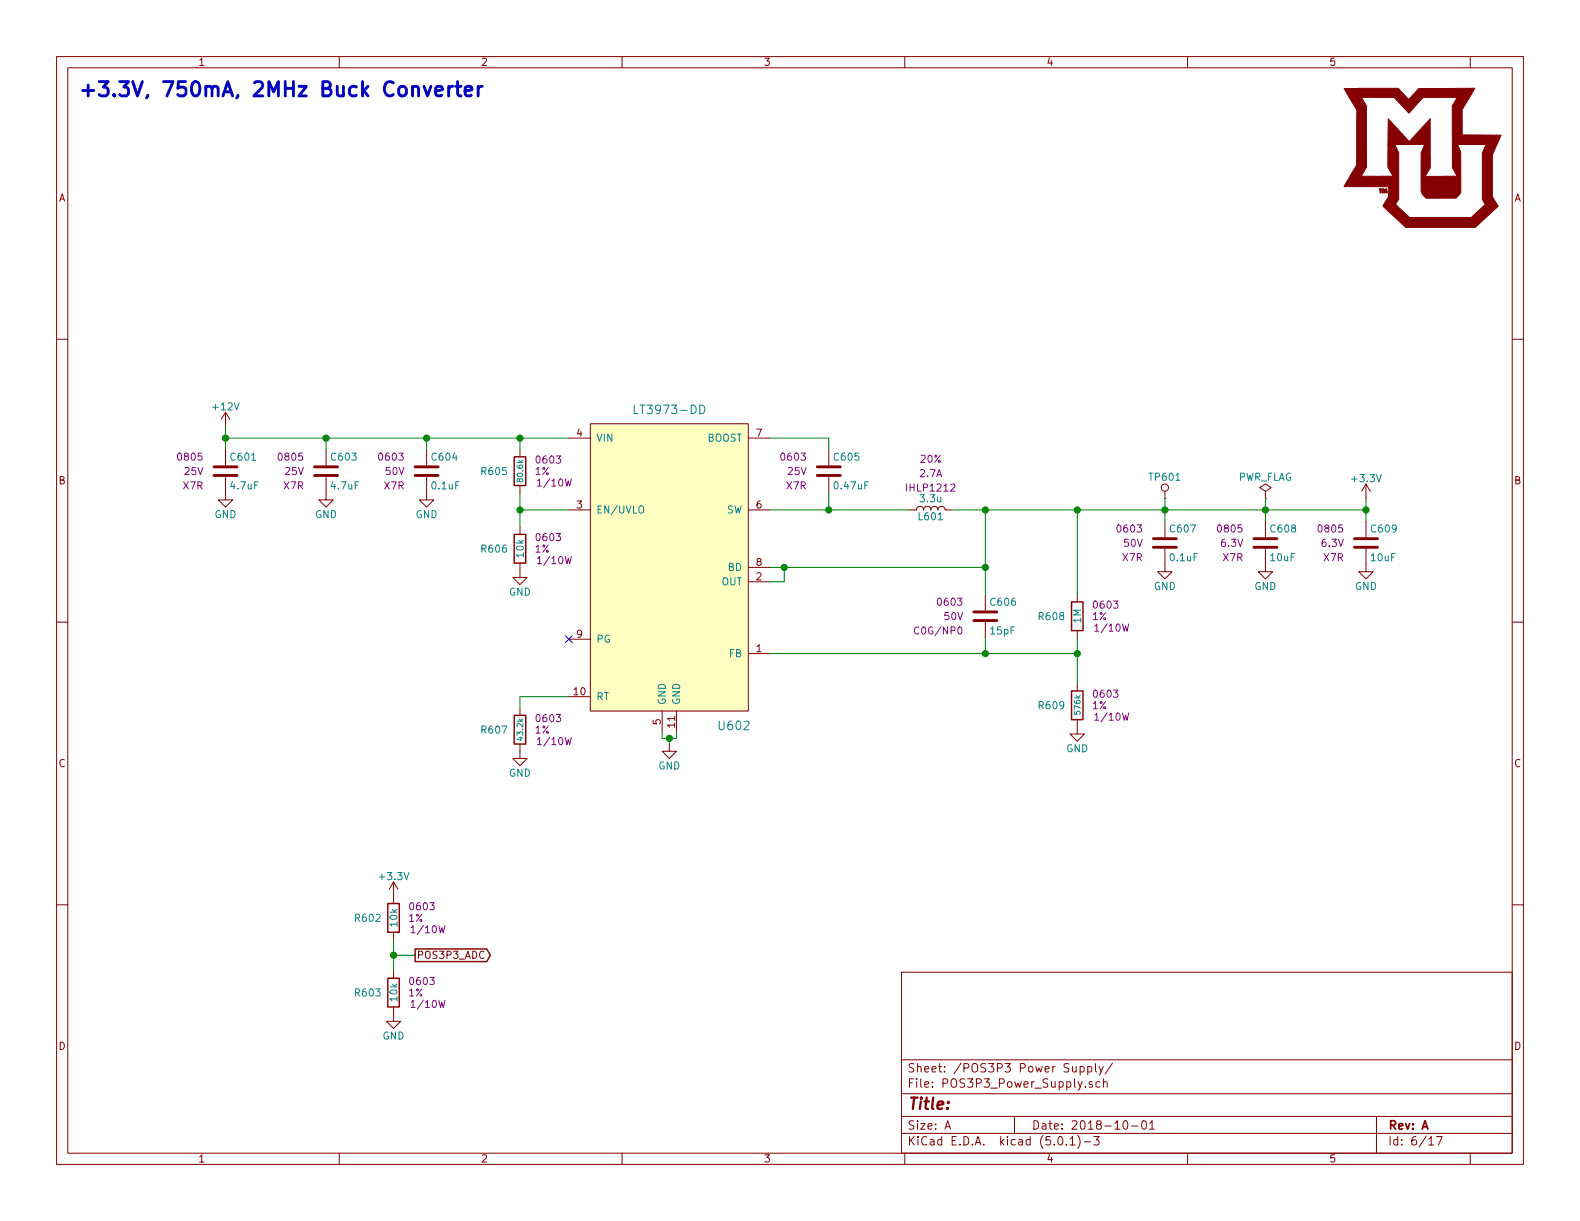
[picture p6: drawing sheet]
EESchema Schematic File Version 4
LIBS:AC_Power_Meter-cache
EELAYER 26 0
EELAYER END
$Descr A 11000 8500
encoding utf-8
Sheet 6 17
Title ""
Date "2018-10-01"
Rev "A"
Comp ""
Comment1 ""
Comment2 ""
Comment3 ""
Comment4 ""
$EndDescr
$Comp
L Custom_Library:LT3973-DD U602
U 1 1
P 4660 3950
F 0 "U602" H 5110 2850 60  0000 C CNN
F 1 "LT3973-DD" H 4660 5050 60  0000 C CNN
F 2 "Housings_DFN_QFN:DFN-10-1EP_3x3mm_Pitch0.5mm" H 4660 5450 60  0001 C CNN
F 3 "http://cds.linear.com/docs/en/datasheet/3973fb.pdf" H 4660 5450 60  0001 C CNN
F 4 "LT3973EDD#PBF-ND" H 4660 3950 50  0001 C CNN "Digi-Key PN"
	1    4660 3950
	1    0    0    -1  
$EndComp
$Comp
L Custom_Library:R_Custom R?
U 1 1
P 3620 3280
AR Path="/5BB27BA3/5BB9D299" Ref="R?"  Part="1" 
AR Path="/5BB27B51/5BB9D299" Ref="R?"  Part="1" 
AR Path="/5BB7FA89/5BB9D299" Ref="R?"  Part="1" 
AR Path="/5BB27B73/5BB9D299" Ref="R605"  Part="1" 
F 0 "R605" H 3540 3280 50  0000 R CNN
F 1 "80.6k" V 3620 3280 40  0000 C CNN
F 2 "Resistors_SMD:R_0603" H 3620 3280 50  0001 C CNN
F 3 "" H 3620 3280 50  0001 C CNN
F 4 "0603" H 3720 3360 50  0000 L CNN "display_footprint"
F 5 "1%" H 3720 3280 50  0000 L CNN "Tolerance"
F 6 "1/10W" H 3730 3200 50  0000 L CNN "Wattage"
F 7 "P80.6KHCT-ND" H 3920 3680 60  0001 C CNN "Digi-Key PN"
	1    3620 3280
	1    0    0    -1  
$EndComp
$Comp
L Custom_Library:R_Custom R?
U 1 1
P 3620 3820
AR Path="/5BB27BA3/5BB9D2B5" Ref="R?"  Part="1" 
AR Path="/5BB27B51/5BB9D2B5" Ref="R?"  Part="1" 
AR Path="/5BB7FA89/5BB9D2B5" Ref="R?"  Part="1" 
AR Path="/5BB27B73/5BB9D2B5" Ref="R606"  Part="1" 
F 0 "R606" H 3540 3820 50  0000 R CNN
F 1 "10k" V 3620 3820 50  0000 C CNN
F 2 "Resistors_SMD:R_0603" H 3620 3820 50  0001 C CNN
F 3 "" H 3620 3820 50  0001 C CNN
F 4 "0603" H 3720 3900 50  0000 L CNN "display_footprint"
F 5 "1%" H 3720 3820 50  0000 L CNN "Tolerance"
F 6 "1/10W" H 3730 3740 50  0000 L CNN "Wattage"
F 7 "RHM10KADCT-ND" H 3920 4220 60  0001 C CNN "Digi-Key PN"
	1    3620 3820
	1    0    0    -1  
$EndComp
Wire Wire Line
	3620 3670 3620 3550
Wire Wire Line
	3620 3550 3960 3550
Wire Wire Line
	3620 3550 3620 3430
Connection ~ 3620 3550
Wire Wire Line
	3620 3130 3620 3050
Wire Wire Line
	3620 3050 3960 3050
$Comp
L power:GND #PWR0613
U 1 1
P 3620 3970
F 0 "#PWR0613" H 3620 3720 50  0001 C CNN
F 1 "GND" H 3620 3820 50  0000 C CNN
F 2 "" H 3620 3970 50  0001 C CNN
F 3 "" H 3620 3970 50  0001 C CNN
	1    3620 3970
	1    0    0    -1  
$EndComp
$Comp
L Custom_Library:C_Custom C605
U 1 1
P 5770 3280
F 0 "C605" H 5795 3380 50  0000 L CNN
F 1 "0.47uF" H 5795 3180 50  0000 L CNN
F 2 "Capacitors_SMD:C_0603" H 5808 3130 50  0001 C CNN
F 3 "" H 5795 3380 50  0001 C CNN
F 4 "0603" H 5620 3380 50  0000 R CNN "display_footprint"
F 5 "25V" H 5620 3280 50  0000 R CNN "Voltage"
F 6 "X7R" H 5620 3180 50  0000 R CNN "Dielectric"
F 7 "490-3291-1-ND" H 6195 3780 60  0001 C CNN "Digi-Key PN"
	1    5770 3280
	1    0    0    -1  
$EndComp
Wire Wire Line
	5770 3130 5770 3050
Wire Wire Line
	5770 3050 5360 3050
Wire Wire Line
	5770 3430 5770 3550
Wire Wire Line
	5770 3550 5360 3550
$Comp
L Custom_Library:L_Custom L601
U 1 1
P 6480 3550
F 0 "L601" V 6430 3550 50  0000 C CNN
F 1 "3.3u" V 6555 3550 50  0000 C CNN
F 2 "Inductors_SMD:L_Vishay_IHLP-1212" H 6480 3550 50  0001 C CNN
F 3 "" H 6480 3550 50  0001 C CNN
F 4 "541-2567-1-ND" H 6480 3550 50  0001 C CNN "Digi-Key PN"
F 5 "IHLP1212" V 6630 3550 50  0000 C CNN "display_footprint"
F 6 "2.7A" V 6730 3550 50  0000 C CNN "Ampacity"
F 7 "20%" V 6830 3550 50  0000 C CNN "Tolerance"
	1    6480 3550
	0    -1   -1   0   
$EndComp
Wire Wire Line
	6330 3550 5770 3550
Connection ~ 5770 3550
$Comp
L Custom_Library:C_Custom C604
U 1 1
P 2970 3280
F 0 "C604" H 2995 3380 50  0000 L CNN
F 1 "0.1uF" H 2995 3180 50  0000 L CNN
F 2 "Capacitors_SMD:C_0603" H 3008 3130 50  0001 C CNN
F 3 "" H 2995 3380 50  0001 C CNN
F 4 "0603" H 2820 3380 50  0000 R CNN "display_footprint"
F 5 "50V" H 2820 3280 50  0000 R CNN "Voltage"
F 6 "X7R" H 2820 3180 50  0000 R CNN "Dielectric"
F 7 "490-8020-1-ND" H 3395 3780 60  0001 C CNN "Digi-Key PN"
	1    2970 3280
	1    0    0    -1  
$EndComp
$Comp
L Custom_Library:C_Custom C603
U 1 1
P 2270 3280
F 0 "C603" H 2295 3380 50  0000 L CNN
F 1 "4.7uF" H 2295 3180 50  0000 L CNN
F 2 "Capacitors_SMD:C_0805" H 2308 3130 50  0001 C CNN
F 3 "" H 2295 3380 50  0001 C CNN
F 4 "0805" H 2120 3380 50  0000 R CNN "display_footprint"
F 5 "25V" H 2120 3280 50  0000 R CNN "Voltage"
F 6 "X7R" H 2120 3180 50  0000 R CNN "Dielectric"
F 7 "478-10056-1-ND" H 2695 3780 60  0001 C CNN "Digi-Key PN"
	1    2270 3280
	1    0    0    -1  
$EndComp
$Comp
L power:GND #PWR0603
U 1 1
P 1570 3430
F 0 "#PWR0603" H 1570 3180 50  0001 C CNN
F 1 "GND" H 1570 3280 50  0000 C CNN
F 2 "" H 1570 3430 50  0001 C CNN
F 3 "" H 1570 3430 50  0001 C CNN
	1    1570 3430
	1    0    0    -1  
$EndComp
$Comp
L power:GND #PWR0606
U 1 1
P 2270 3430
F 0 "#PWR0606" H 2270 3180 50  0001 C CNN
F 1 "GND" H 2270 3280 50  0000 C CNN
F 2 "" H 2270 3430 50  0001 C CNN
F 3 "" H 2270 3430 50  0001 C CNN
	1    2270 3430
	1    0    0    -1  
$EndComp
$Comp
L power:GND #PWR0612
U 1 1
P 2970 3430
F 0 "#PWR0612" H 2970 3180 50  0001 C CNN
F 1 "GND" H 2970 3280 50  0000 C CNN
F 2 "" H 2970 3430 50  0001 C CNN
F 3 "" H 2970 3430 50  0001 C CNN
	1    2970 3430
	1    0    0    -1  
$EndComp
Wire Wire Line
	1570 3130 1570 3050
Wire Wire Line
	1570 3050 2270 3050
Connection ~ 3620 3050
Wire Wire Line
	2270 3050 2270 3130
Connection ~ 2270 3050
Wire Wire Line
	2270 3050 2970 3050
Wire Wire Line
	2970 3130 2970 3050
Connection ~ 2970 3050
Wire Wire Line
	2970 3050 3620 3050
$Comp
L Custom_Library:R_Custom R?
U 1 1
P 3620 5080
AR Path="/5BB27BA3/5BBA50E7" Ref="R?"  Part="1" 
AR Path="/5BB27B51/5BBA50E7" Ref="R?"  Part="1" 
AR Path="/5BB7FA89/5BBA50E7" Ref="R?"  Part="1" 
AR Path="/5BB27B73/5BBA50E7" Ref="R607"  Part="1" 
F 0 "R607" H 3540 5080 50  0000 R CNN
F 1 "43.2k" V 3620 5080 40  0000 C CNN
F 2 "Resistors_SMD:R_0603" H 3620 5080 50  0001 C CNN
F 3 "" H 3620 5080 50  0001 C CNN
F 4 "0603" H 3720 5160 50  0000 L CNN "display_footprint"
F 5 "1%" H 3720 5080 50  0000 L CNN "Tolerance"
F 6 "1/10W" H 3730 5000 50  0000 L CNN "Wattage"
F 7 "P43.2KHCT-ND" H 3920 5480 60  0001 C CNN "Digi-Key PN"
	1    3620 5080
	1    0    0    -1  
$EndComp
Wire Wire Line
	3620 4930 3620 4850
Wire Wire Line
	3620 4850 3960 4850
$Comp
L power:GND #PWR0614
U 1 1
P 3620 5230
F 0 "#PWR0614" H 3620 4980 50  0001 C CNN
F 1 "GND" H 3620 5080 50  0000 C CNN
F 2 "" H 3620 5230 50  0001 C CNN
F 3 "" H 3620 5230 50  0001 C CNN
	1    3620 5230
	1    0    0    -1  
$EndComp
$Comp
L power:GND #PWR0615
U 1 1
P 4660 5180
F 0 "#PWR0615" H 4660 4930 50  0001 C CNN
F 1 "GND" H 4660 5030 50  0000 C CNN
F 2 "" H 4660 5180 50  0001 C CNN
F 3 "" H 4660 5180 50  0001 C CNN
	1    4660 5180
	1    0    0    -1  
$EndComp
Wire Wire Line
	4660 5180 4660 5140
Wire Wire Line
	4660 5140 4610 5140
Wire Wire Line
	4610 5140 4610 5100
Wire Wire Line
	4660 5140 4710 5140
Wire Wire Line
	4710 5140 4710 5100
Connection ~ 4660 5140
$Comp
L Custom_Library:C_Custom C606
U 1 1
P 6860 4290
F 0 "C606" H 6885 4390 50  0000 L CNN
F 1 "15pF" H 6885 4190 50  0000 L CNN
F 2 "Capacitors_SMD:C_0603" H 6898 4140 50  0001 C CNN
F 3 "" H 6885 4390 50  0001 C CNN
F 4 "0603" H 6710 4390 50  0000 R CNN "display_footprint"
F 5 "50V" H 6710 4290 50  0000 R CNN "Voltage"
F 6 "C0G/NP0" H 6710 4190 50  0000 R CNN "Dielectric"
F 7 "478-10290-1-ND" H 7285 4790 60  0001 C CNN "Digi-Key PN"
	1    6860 4290
	1    0    0    -1  
$EndComp
$Comp
L Custom_Library:R_Custom R?
U 1 1
P 7500 4290
AR Path="/5BB27BA3/5BBA62CE" Ref="R?"  Part="1" 
AR Path="/5BB27B51/5BBA62CE" Ref="R?"  Part="1" 
AR Path="/5BB7FA89/5BBA62CE" Ref="R?"  Part="1" 
AR Path="/5BB27B73/5BBA62CE" Ref="R608"  Part="1" 
F 0 "R608" H 7420 4290 50  0000 R CNN
F 1 "1M" V 7500 4290 50  0000 C CNN
F 2 "Resistors_SMD:R_0603" H 7500 4290 50  0001 C CNN
F 3 "" H 7500 4290 50  0001 C CNN
F 4 "0603" H 7600 4370 50  0000 L CNN "display_footprint"
F 5 "1%" H 7600 4290 50  0000 L CNN "Tolerance"
F 6 "1/10W" H 7610 4210 50  0000 L CNN "Wattage"
F 7 "A130109CT-ND" H 7800 4690 60  0001 C CNN "Digi-Key PN"
	1    7500 4290
	1    0    0    -1  
$EndComp
Wire Wire Line
	6860 4140 6860 3950
Wire Wire Line
	6860 3550 6630 3550
Wire Wire Line
	5360 3950 5460 3950
Connection ~ 6860 3950
Wire Wire Line
	6860 3950 6860 3550
Wire Wire Line
	5360 4050 5460 4050
Wire Wire Line
	5460 4050 5460 3950
Connection ~ 5460 3950
Wire Wire Line
	5460 3950 6860 3950
Wire Wire Line
	5360 4550 6860 4550
Wire Wire Line
	6860 4550 6860 4440
Wire Wire Line
	6860 4550 7500 4550
Wire Wire Line
	7500 4550 7500 4440
Connection ~ 6860 4550
Wire Wire Line
	7500 4140 7500 3550
Wire Wire Line
	7500 3550 6860 3550
Connection ~ 6860 3550
$Comp
L Custom_Library:R_Custom R?
U 1 1
P 7500 4910
AR Path="/5BB27BA3/5BBA8BC5" Ref="R?"  Part="1" 
AR Path="/5BB27B51/5BBA8BC5" Ref="R?"  Part="1" 
AR Path="/5BB7FA89/5BBA8BC5" Ref="R?"  Part="1" 
AR Path="/5BB27B73/5BBA8BC5" Ref="R609"  Part="1" 
F 0 "R609" H 7420 4910 50  0000 R CNN
F 1 "576k" V 7500 4910 40  0000 C CNN
F 2 "Resistors_SMD:R_0603" H 7500 4910 50  0001 C CNN
F 3 "" H 7500 4910 50  0001 C CNN
F 4 "0603" H 7600 4990 50  0000 L CNN "display_footprint"
F 5 "1%" H 7600 4910 50  0000 L CNN "Tolerance"
F 6 "1/10W" H 7610 4830 50  0000 L CNN "Wattage"
F 7 "311-576KHRCT-ND" H 7800 5310 60  0001 C CNN "Digi-Key PN"
	1    7500 4910
	1    0    0    -1  
$EndComp
Wire Wire Line
	7500 4760 7500 4550
Connection ~ 7500 4550
$Comp
L power:GND #PWR0616
U 1 1
P 7500 5060
F 0 "#PWR0616" H 7500 4810 50  0001 C CNN
F 1 "GND" H 7500 4910 50  0000 C CNN
F 2 "" H 7500 5060 50  0001 C CNN
F 3 "" H 7500 5060 50  0001 C CNN
	1    7500 5060
	1    0    0    -1  
$EndComp
$Comp
L Custom_Library:C_Custom C607
U 1 1
P 8110 3780
F 0 "C607" H 8135 3880 50  0000 L CNN
F 1 "0.1uF" H 8135 3680 50  0000 L CNN
F 2 "Capacitors_SMD:C_0603" H 8148 3630 50  0001 C CNN
F 3 "" H 8135 3880 50  0001 C CNN
F 4 "0603" H 7960 3880 50  0000 R CNN "display_footprint"
F 5 "50V" H 7960 3780 50  0000 R CNN "Voltage"
F 6 "X7R" H 7960 3680 50  0000 R CNN "Dielectric"
F 7 "490-8020-1-ND" H 8535 4280 60  0001 C CNN "Digi-Key PN"
	1    8110 3780
	1    0    0    -1  
$EndComp
$Comp
L power:GND #PWR0617
U 1 1
P 8110 3930
F 0 "#PWR0617" H 8110 3680 50  0001 C CNN
F 1 "GND" H 8110 3780 50  0000 C CNN
F 2 "" H 8110 3930 50  0001 C CNN
F 3 "" H 8110 3930 50  0001 C CNN
	1    8110 3930
	1    0    0    -1  
$EndComp
$Comp
L power:GND #PWR0618
U 1 1
P 8810 3930
F 0 "#PWR0618" H 8810 3680 50  0001 C CNN
F 1 "GND" H 8810 3780 50  0000 C CNN
F 2 "" H 8810 3930 50  0001 C CNN
F 3 "" H 8810 3930 50  0001 C CNN
	1    8810 3930
	1    0    0    -1  
$EndComp
$Comp
L power:GND #PWR0620
U 1 1
P 9510 3930
F 0 "#PWR0620" H 9510 3680 50  0001 C CNN
F 1 "GND" H 9510 3780 50  0000 C CNN
F 2 "" H 9510 3930 50  0001 C CNN
F 3 "" H 9510 3930 50  0001 C CNN
	1    9510 3930
	1    0    0    -1  
$EndComp
Wire Wire Line
	9510 3630 9510 3550
Wire Wire Line
	9510 3550 8810 3550
Connection ~ 7500 3550
Wire Wire Line
	8110 3630 8110 3550
Connection ~ 8110 3550
Wire Wire Line
	8110 3550 7500 3550
Wire Wire Line
	8810 3630 8810 3550
Connection ~ 8810 3550
Wire Wire Line
	8810 3550 8110 3550
$Comp
L power:+12V #PWR0602
U 1 1
P 1570 2970
F 0 "#PWR0602" H 1570 2820 50  0001 C CNN
F 1 "+12V" H 1570 3110 50  0000 C CNN
F 2 "" H 1570 2970 50  0001 C CNN
F 3 "" H 1570 2970 50  0001 C CNN
	1    1570 2970
	1    0    0    -1  
$EndComp
Wire Wire Line
	1570 2970 1570 3050
Connection ~ 1570 3050
Wire Wire Line
	9510 3470 9510 3550
Connection ~ 9510 3550
$Comp
L power:PWR_FLAG #FLG0601
U 1 1
P 8810 3470
F 0 "#FLG0601" H 8810 3545 50  0001 C CNN
F 1 "PWR_FLAG" H 8810 3620 50  0000 C CNN
F 2 "" H 8810 3470 50  0001 C CNN
F 3 "~" H 8810 3470 50  0001 C CNN
	1    8810 3470
	1    0    0    -1  
$EndComp
Wire Wire Line
	8810 3470 8810 3550
$Comp
L Custom_Library:TP TP601
U 1 1
P 8110 3470
F 0 "TP601" H 8110 3620 50  0000 C CNN
F 1 "TP" H 8110 3620 50  0001 C CNN
F 2 "Measurement_Points:Measurement_Point_Round-SMD-Pad_Small" H 8110 3470 60  0001 C CNN
F 3 "" H 8110 3470 60  0000 C CNN
	1    8110 3470
	1    0    0    -1  
$EndComp
Wire Wire Line
	8110 3470 8110 3550
$Comp
L Custom_Library:C_Custom C?
U 1 1
P 8810 3780
AR Path="/5BB27BA3/5BBB4FF1" Ref="C?"  Part="1" 
AR Path="/5BB27B84/5BBB4FF1" Ref="C?"  Part="1" 
AR Path="/5BB27B24/5BBB4FF1" Ref="C?"  Part="1" 
AR Path="/5BB27BB5/5BBB4FF1" Ref="C?"  Part="1" 
AR Path="/5BB27B73/5BBB4FF1" Ref="C608"  Part="1" 
F 0 "C608" H 8835 3880 50  0000 L CNN
F 1 "10uF" H 8835 3680 50  0000 L CNN
F 2 "Capacitors_SMD:C_0805" H 8848 3630 50  0001 C CNN
F 3 "" H 8835 3880 50  0001 C CNN
F 4 "0805" H 8660 3880 50  0000 R CNN "display_footprint"
F 5 "6.3V" H 8660 3780 50  0000 R CNN "Voltage"
F 6 "X7R" H 8660 3680 50  0000 R CNN "Dielectric"
F 7 "490-10517-1-ND" H 9235 4280 60  0001 C CNN "Digi-Key PN"
	1    8810 3780
	1    0    0    -1  
$EndComp
$Comp
L Custom_Library:C_Custom C?
U 1 1
P 9510 3780
AR Path="/5BB27BA3/5BBB584A" Ref="C?"  Part="1" 
AR Path="/5BB27B84/5BBB584A" Ref="C?"  Part="1" 
AR Path="/5BB27B24/5BBB584A" Ref="C?"  Part="1" 
AR Path="/5BB27BB5/5BBB584A" Ref="C?"  Part="1" 
AR Path="/5BB27B73/5BBB584A" Ref="C609"  Part="1" 
F 0 "C609" H 9535 3880 50  0000 L CNN
F 1 "10uF" H 9535 3680 50  0000 L CNN
F 2 "Capacitors_SMD:C_0805" H 9548 3630 50  0001 C CNN
F 3 "" H 9535 3880 50  0001 C CNN
F 4 "0805" H 9360 3880 50  0000 R CNN "display_footprint"
F 5 "6.3V" H 9360 3780 50  0000 R CNN "Voltage"
F 6 "X7R" H 9360 3680 50  0000 R CNN "Dielectric"
F 7 "490-10517-1-ND" H 9935 4280 60  0001 C CNN "Digi-Key PN"
	1    9510 3780
	1    0    0    -1  
$EndComp
$Comp
L Custom_Library:C_Custom C601
U 1 1
P 1570 3280
F 0 "C601" H 1595 3380 50  0000 L CNN
F 1 "4.7uF" H 1595 3180 50  0000 L CNN
F 2 "Capacitors_SMD:C_0805" H 1608 3130 50  0001 C CNN
F 3 "" H 1595 3380 50  0001 C CNN
F 4 "0805" H 1420 3380 50  0000 R CNN "display_footprint"
F 5 "25V" H 1420 3280 50  0000 R CNN "Voltage"
F 6 "X7R" H 1420 3180 50  0000 R CNN "Dielectric"
F 7 "478-10056-1-ND" H 1995 3780 60  0001 C CNN "Digi-Key PN"
	1    1570 3280
	1    0    0    -1  
$EndComp
Text Notes 540  690  0    100  ~ 20
+3.3V, 750mA, 2MHz Buck Converter
$Comp
L Custom_Library:MU_Logo #G601
U 1 1
P 9900 1100
F 0 "#G601" H 9900 614 60  0001 C CNN
F 1 "MU_Logo" H 9900 1586 60  0001 C CNN
F 2 "" H 9900 1100 50  0001 C CNN
F 3 "" H 9900 1100 50  0001 C CNN
	1    9900 1100
	1    0    0    -1  
$EndComp
$Comp
L Custom_Library:R_Custom R?
U 1 1
P 2740 6910
AR Path="/5BB27BA3/5BC21861" Ref="R?"  Part="1" 
AR Path="/5BB27B51/5BC21861" Ref="R?"  Part="1" 
AR Path="/5BB7FA89/5BC21861" Ref="R?"  Part="1" 
AR Path="/5BB27B73/5BC21861" Ref="R603"  Part="1" 
F 0 "R603" H 2660 6910 50  0000 R CNN
F 1 "10k" V 2740 6910 50  0000 C CNN
F 2 "Resistors_SMD:R_0603" H 2740 6910 50  0001 C CNN
F 3 "" H 2740 6910 50  0001 C CNN
F 4 "0603" H 2840 6990 50  0000 L CNN "display_footprint"
F 5 "1%" H 2840 6910 50  0000 L CNN "Tolerance"
F 6 "1/10W" H 2850 6830 50  0000 L CNN "Wattage"
F 7 "RHM10KADCT-ND" H 3040 7310 60  0001 C CNN "Digi-Key PN"
	1    2740 6910
	1    0    0    -1  
$EndComp
$Comp
L Custom_Library:R_Custom R?
U 1 1
P 2740 6390
AR Path="/5BB27BA3/5BC21957" Ref="R?"  Part="1" 
AR Path="/5BB27B51/5BC21957" Ref="R?"  Part="1" 
AR Path="/5BB7FA89/5BC21957" Ref="R?"  Part="1" 
AR Path="/5BB27B73/5BC21957" Ref="R602"  Part="1" 
F 0 "R602" H 2660 6390 50  0000 R CNN
F 1 "10k" V 2740 6390 50  0000 C CNN
F 2 "Resistors_SMD:R_0603" H 2740 6390 50  0001 C CNN
F 3 "" H 2740 6390 50  0001 C CNN
F 4 "0603" H 2840 6470 50  0000 L CNN "display_footprint"
F 5 "1%" H 2840 6390 50  0000 L CNN "Tolerance"
F 6 "1/10W" H 2850 6310 50  0000 L CNN "Wattage"
F 7 "RHM10KADCT-ND" H 3040 6790 60  0001 C CNN "Digi-Key PN"
	1    2740 6390
	1    0    0    -1  
$EndComp
$Comp
L power:GND #PWR0610
U 1 1
P 2740 7060
F 0 "#PWR0610" H 2740 6810 50  0001 C CNN
F 1 "GND" H 2740 6910 50  0000 C CNN
F 2 "" H 2740 7060 50  0001 C CNN
F 3 "" H 2740 7060 50  0001 C CNN
	1    2740 7060
	1    0    0    -1  
$EndComp
Wire Wire Line
	2740 6540 2740 6650
Text GLabel 2890 6650 2    50   Output ~ 0
POS3P3_ADC
Wire Wire Line
	2890 6650 2740 6650
Connection ~ 2740 6650
Wire Wire Line
	2740 6650 2740 6760
NoConn ~ 3960 4450
$Comp
L power:+3.3V #PWR?
U 1 1
P 9510 3470
F 0 "#PWR?" H 9510 3320 50  0001 C CNN
F 1 "+3.3V" H 9510 3610 50  0000 C CNN
F 2 "" H 9510 3470 50  0001 C CNN
F 3 "" H 9510 3470 50  0001 C CNN
	1    9510 3470
	1    0    0    -1  
$EndComp
$Comp
L power:+3.3V #PWR?
U 1 1
P 2740 6240
F 0 "#PWR?" H 2740 6090 50  0001 C CNN
F 1 "+3.3V" H 2740 6380 50  0000 C CNN
F 2 "" H 2740 6240 50  0001 C CNN
F 3 "" H 2740 6240 50  0001 C CNN
	1    2740 6240
	1    0    0    -1  
$EndComp
$EndSCHEMATC
